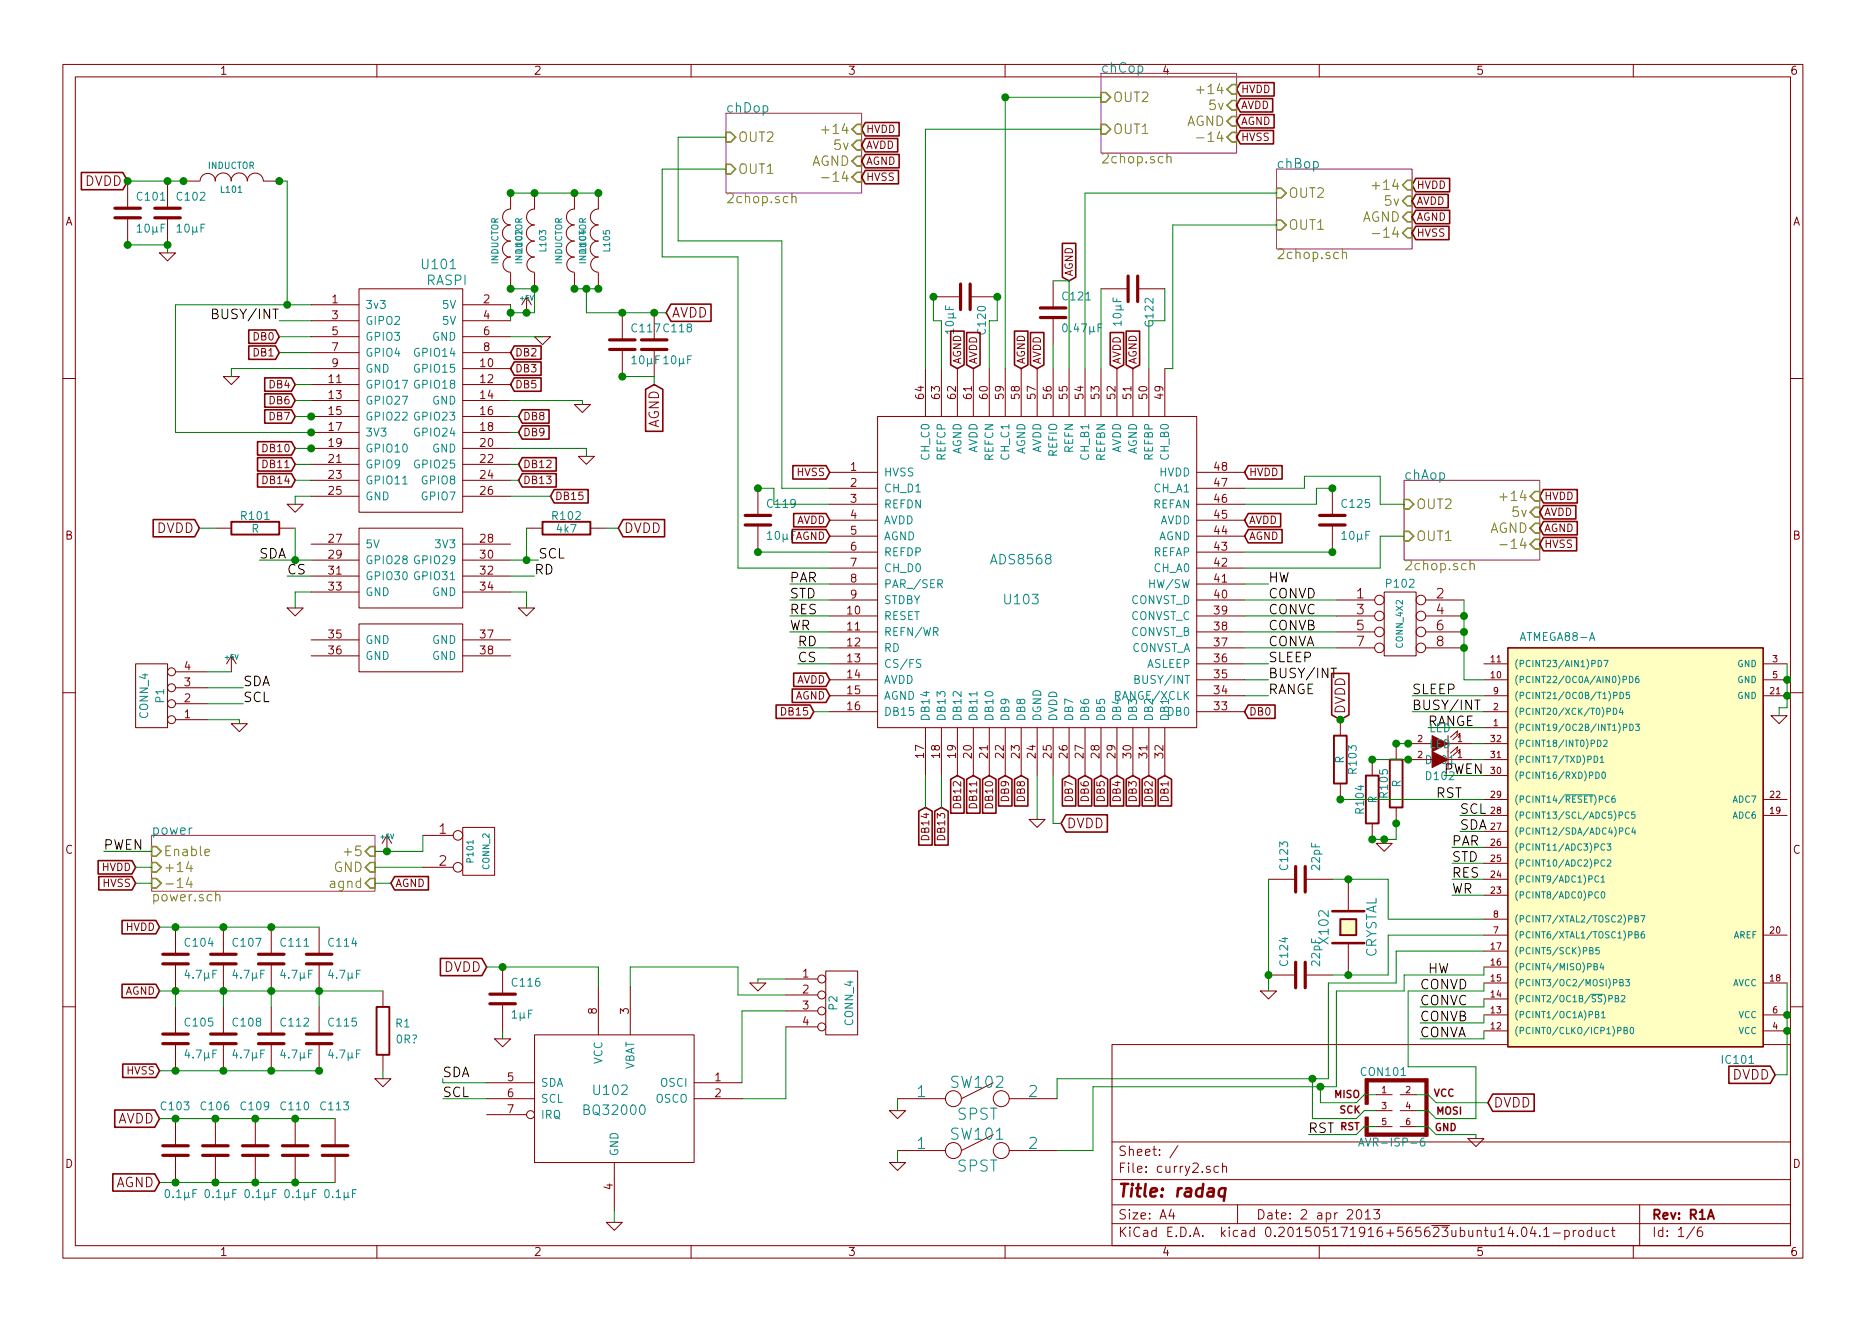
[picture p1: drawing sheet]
EESchema Schematic File Version 2  date Tue 02 Apr 2013 04:35:39 PM CEST
LIBS:power
LIBS:device
LIBS:transistors
LIBS:conn
LIBS:linear
LIBS:regul
LIBS:74xx
LIBS:cmos4000
LIBS:adc-dac
LIBS:memory
LIBS:xilinx
LIBS:special
LIBS:microcontrollers
LIBS:dsp
LIBS:microchip
LIBS:analog_switches
LIBS:motorola
LIBS:texas
LIBS:intel
LIBS:audio
LIBS:interface
LIBS:digital-audio
LIBS:philips
LIBS:display
LIBS:cypress
LIBS:siliconi
LIBS:opto
LIBS:atmel
LIBS:contrib
LIBS:valves
LIBS:ti
LIBS:ia0515s_
LIBS:lt3032
LIBS:bq32000
LIBS:curry2-cache
EELAYER 27 0
EELAYER END
$Descr A4 11693 8268
encoding utf-8
Sheet 1 6
Title "radaq"
Date "2 apr 2013"
Rev "R1A"
Comp ""
Comment1 ""
Comment2 ""
Comment3 ""
Comment4 ""
$EndDescr
$Comp
L ADS8568 U103
U 1 1
P 6450 3650
F 0 "U103" H 6400 3550 60  0000 C CNN
F 1 "ADS8568" H 6400 3800 60  0000 C CNN
F 2 "" H 6450 3650 60  0001 C CNN
F 3 "" H 6450 3650 60  0001 C CNN
	1    6450 3650
	1    0    0    -1  
$EndComp
$Comp
L C C125
U 1 1
P 8350 3250
F 0 "C125" H 8400 3350 50  0000 L CNN
F 1 "10µF" H 8400 3150 50  0000 L CNN
F 2 "" H 8350 3250 60  0001 C CNN
F 3 "" H 8350 3250 60  0001 C CNN
	1    8350 3250
	1    0    0    -1  
$EndComp
$Comp
L C C122
U 1 1
P 7100 1800
F 0 "C122" H 7150 1900 50  0000 L CNN
F 1 "10µF" H 7150 1700 50  0000 L CNN
F 2 "" H 7100 1800 60  0001 C CNN
F 3 "" H 7100 1800 60  0001 C CNN
	1    7100 1800
	0    1    1    0   
$EndComp
$Comp
L C C120
U 1 1
P 6050 1850
F 0 "C120" H 6100 1950 50  0000 L CNN
F 1 "10µF" H 6100 1750 50  0000 L CNN
F 2 "" H 6050 1850 60  0001 C CNN
F 3 "" H 6050 1850 60  0001 C CNN
	1    6050 1850
	0    1    1    0   
$EndComp
$Comp
L C C119
U 1 1
P 4750 3250
F 0 "C119" H 4800 3350 50  0000 L CNN
F 1 "10µF" H 4800 3150 50  0000 L CNN
F 2 "" H 4750 3250 60  0001 C CNN
F 3 "" H 4750 3250 60  0001 C CNN
	1    4750 3250
	1    0    0    -1  
$EndComp
$Sheet
S 950  5225 1400 350 
U 5151B8A3
F0 "power" 60
F1 "power.sch" 60
F2 "Enable" I L 950 5325 60 
F3 "+14" I L 950 5425 60 
F4 "-14" I L 950 5525 60 
F5 "+5" I R 2350 5325 60 
F6 "GND" I R 2350 5425 60 
F7 "agnd" I R 2350 5525 60 
$EndSheet
$Comp
L INDUCTOR L103
U 1 1
P 3350 1500
F 0 "L103" V 3300 1500 40  0000 C CNN
F 1 "INDUCTOR" V 3450 1500 40  0000 C CNN
F 2 "" H 3350 1500 60  0001 C CNN
F 3 "" H 3350 1500 60  0001 C CNN
	1    3350 1500
	-1   0    0    1   
$EndComp
$Comp
L INDUCTOR L101
U 1 1
P 1450 1125
F 0 "L101" V 1400 1125 40  0000 C CNN
F 1 "INDUCTOR" V 1550 1125 40  0000 C CNN
F 2 "" H 1450 1125 60  0001 C CNN
F 3 "" H 1450 1125 60  0001 C CNN
	1    1450 1125
	0    -1   -1   0   
$EndComp
$Comp
L C C118
U 1 1
P 4100 2150
F 0 "C118" H 4150 2250 50  0000 L CNN
F 1 "10µF" H 4150 2050 50  0000 L CNN
F 2 "" H 4100 2150 60  0001 C CNN
F 3 "" H 4100 2150 60  0001 C CNN
	1    4100 2150
	1    0    0    -1  
$EndComp
$Comp
L C C102
U 1 1
P 1050 1325
F 0 "C102" H 1100 1425 50  0000 L CNN
F 1 "10µF" H 1100 1225 50  0000 L CNN
F 2 "" H 1050 1325 60  0001 C CNN
F 3 "" H 1050 1325 60  0001 C CNN
	1    1050 1325
	1    0    0    -1  
$EndComp
$Comp
L GND #PWR1
U 1 1
P 1050 1575
F 0 "#PWR1" H 1050 1575 30  0001 C CNN
F 1 "GND" H 1050 1505 30  0001 C CNN
F 2 "" H 1050 1575 60  0001 C CNN
F 3 "" H 1050 1575 60  0001 C CNN
	1    1050 1575
	1    0    0    -1  
$EndComp
Text GLabel 4175 1950 2    60   Input ~ 0
AVDD
Text GLabel 800  1125 0    60   Input ~ 0
DVDD
$Comp
L GND #PWR12
U 1 1
P 3400 2100
F 0 "#PWR12" H 3400 2100 30  0001 C CNN
F 1 "GND" H 3400 2030 30  0001 C CNN
F 2 "" H 3400 2100 60  0001 C CNN
F 3 "" H 3400 2100 60  0001 C CNN
	1    3400 2100
	1    0    0    -1  
$EndComp
$Comp
L C C117
U 1 1
P 3900 2150
F 0 "C117" H 3950 2250 50  0000 L CNN
F 1 "10µF" H 3950 2050 50  0000 L CNN
F 2 "" H 3900 2150 60  0001 C CNN
F 3 "" H 3900 2150 60  0001 C CNN
	1    3900 2150
	1    0    0    -1  
$EndComp
$Comp
L C C101
U 1 1
P 800 1325
F 0 "C101" H 850 1425 50  0000 L CNN
F 1 "10µF" H 850 1225 50  0000 L CNN
F 2 "" H 800 1325 60  0001 C CNN
F 3 "" H 800 1325 60  0001 C CNN
	1    800  1325
	1    0    0    -1  
$EndComp
Text GLabel 1000 7000 0    60   Input ~ 0
AVDD
$Comp
L C C103
U 1 1
P 1100 7200
F 0 "C103" H 1000 7475 50  0000 L CNN
F 1 "0.1µF" H 1025 6925 50  0000 L CNN
F 2 "" H 1100 7200 60  0001 C CNN
F 3 "" H 1100 7200 60  0001 C CNN
	1    1100 7200
	1    0    0    -1  
$EndComp
$Comp
L C C106
U 1 1
P 1350 7200
F 0 "C106" H 1250 7475 50  0000 L CNN
F 1 "0.1µF" H 1275 6925 50  0000 L CNN
F 2 "" H 1350 7200 60  0001 C CNN
F 3 "" H 1350 7200 60  0001 C CNN
	1    1350 7200
	1    0    0    -1  
$EndComp
$Comp
L C C109
U 1 1
P 1600 7200
F 0 "C109" H 1500 7475 50  0000 L CNN
F 1 "0.1µF" H 1525 6925 50  0000 L CNN
F 2 "" H 1600 7200 60  0001 C CNN
F 3 "" H 1600 7200 60  0001 C CNN
	1    1600 7200
	1    0    0    -1  
$EndComp
$Comp
L C C110
U 1 1
P 1850 7200
F 0 "C110" H 1750 7475 50  0000 L CNN
F 1 "0.1µF" H 1775 6925 50  0000 L CNN
F 2 "" H 1850 7200 60  0001 C CNN
F 3 "" H 1850 7200 60  0001 C CNN
	1    1850 7200
	1    0    0    -1  
$EndComp
$Comp
L C C113
U 1 1
P 2100 7200
F 0 "C113" H 2000 7475 50  0000 L CNN
F 1 "0.1µF" H 2025 6925 50  0000 L CNN
F 2 "" H 2100 7200 60  0001 C CNN
F 3 "" H 2100 7200 60  0001 C CNN
	1    2100 7200
	1    0    0    -1  
$EndComp
Text GLabel 6100 2300 1    47   Input ~ 0
AVDD
Text GLabel 6000 2300 1    47   Input ~ 0
AGND
Text GLabel 6500 2300 1    47   Input ~ 0
AVDD
Text GLabel 7000 2300 1    47   Input ~ 0
AVDD
Text GLabel 6400 2300 1    47   Input ~ 0
AGND
Text GLabel 7100 2300 1    47   Input ~ 0
AGND
Text GLabel 7800 3350 2    47   Input ~ 0
AGND
Text GLabel 5200 3350 0    47   Input ~ 0
AGND
Text GLabel 5200 4350 0    47   Input ~ 0
AGND
Text GLabel 5200 3250 0    47   Input ~ 0
AVDD
Text GLabel 5200 4250 0    47   Input ~ 0
AVDD
Text GLabel 7800 3250 2    47   Input ~ 0
AVDD
Text GLabel 850  5425 0    47   Input ~ 0
HVDD
Text GLabel 850  5525 0    47   Input ~ 0
HVSS
Text GLabel 7800 2950 2    47   Input ~ 0
HVDD
Text GLabel 5200 2950 0    47   Input ~ 0
HVSS
Text GLabel 1000 5800 0    47   Input ~ 0
HVDD
Text GLabel 1000 6700 0    47   Input ~ 0
HVSS
Text GLabel 1000 6200 0    47   Input ~ 0
AGND
$Comp
L C C104
U 1 1
P 1100 6000
F 0 "C104" H 1150 6100 50  0000 L CNN
F 1 "4.7µF" H 1150 5900 50  0000 L CNN
F 2 "" H 1100 6000 60  0001 C CNN
F 3 "" H 1100 6000 60  0001 C CNN
	1    1100 6000
	1    0    0    -1  
$EndComp
$Comp
L C C105
U 1 1
P 1100 6500
F 0 "C105" H 1150 6600 50  0000 L CNN
F 1 "4.7µF" H 1150 6400 50  0000 L CNN
F 2 "" H 1100 6500 60  0001 C CNN
F 3 "" H 1100 6500 60  0001 C CNN
	1    1100 6500
	1    0    0    -1  
$EndComp
$Comp
L C C107
U 1 1
P 1400 6000
F 0 "C107" H 1450 6100 50  0000 L CNN
F 1 "4.7µF" H 1450 5900 50  0000 L CNN
F 2 "" H 1400 6000 60  0001 C CNN
F 3 "" H 1400 6000 60  0001 C CNN
	1    1400 6000
	1    0    0    -1  
$EndComp
$Comp
L C C108
U 1 1
P 1400 6500
F 0 "C108" H 1450 6600 50  0000 L CNN
F 1 "4.7µF" H 1450 6400 50  0000 L CNN
F 2 "" H 1400 6500 60  0001 C CNN
F 3 "" H 1400 6500 60  0001 C CNN
	1    1400 6500
	1    0    0    -1  
$EndComp
$Comp
L C C111
U 1 1
P 1700 6000
F 0 "C111" H 1750 6100 50  0000 L CNN
F 1 "4.7µF" H 1750 5900 50  0000 L CNN
F 2 "" H 1700 6000 60  0001 C CNN
F 3 "" H 1700 6000 60  0001 C CNN
	1    1700 6000
	1    0    0    -1  
$EndComp
$Comp
L C C112
U 1 1
P 1700 6500
F 0 "C112" H 1750 6600 50  0000 L CNN
F 1 "4.7µF" H 1750 6400 50  0000 L CNN
F 2 "" H 1700 6500 60  0001 C CNN
F 3 "" H 1700 6500 60  0001 C CNN
	1    1700 6500
	1    0    0    -1  
$EndComp
$Comp
L C C114
U 1 1
P 2000 6000
F 0 "C114" H 2050 6100 50  0000 L CNN
F 1 "4.7µF" H 2050 5900 50  0000 L CNN
F 2 "" H 2000 6000 60  0001 C CNN
F 3 "" H 2000 6000 60  0001 C CNN
	1    2000 6000
	1    0    0    -1  
$EndComp
$Comp
L C C115
U 1 1
P 2000 6500
F 0 "C115" H 2050 6600 50  0000 L CNN
F 1 "4.7µF" H 2050 6400 50  0000 L CNN
F 2 "" H 2000 6500 60  0001 C CNN
F 3 "" H 2000 6500 60  0001 C CNN
	1    2000 6500
	1    0    0    -1  
$EndComp
Text GLabel 9650 3100 2    47   Input ~ 0
HVDD
$Sheet
S 8800 3000 850  500 
U 5151799D
F0 "chAop" 60
F1 "2chop.sch" 60
F2 "OUT2" I L 8800 3150 60 
F3 "+14" I R 9650 3100 60 
F4 "-14" I R 9650 3400 60 
F5 "OUT1" I L 8800 3350 60 
F6 "AGND" I R 9650 3300 60 
F7 "5v" I R 9650 3200 60 
$EndSheet
Text GLabel 9650 3300 2    47   Input ~ 0
AGND
Text GLabel 9650 3400 2    47   Input ~ 0
HVSS
Text GLabel 9650 3200 2    47   Input ~ 0
AVDD
Text GLabel 8850 1150 2    47   Input ~ 0
HVDD
$Sheet
S 8000 1050 850  500 
U 5152710B
F0 "chBop" 60
F1 "2chop.sch" 60
F2 "OUT2" I L 8000 1200 60 
F3 "+14" I R 8850 1150 60 
F4 "-14" I R 8850 1450 60 
F5 "OUT1" I L 8000 1400 60 
F6 "AGND" I R 8850 1350 60 
F7 "5v" I R 8850 1250 60 
$EndSheet
Text GLabel 8850 1350 2    47   Input ~ 0
AGND
Text GLabel 8850 1450 2    47   Input ~ 0
HVSS
Text GLabel 8850 1250 2    47   Input ~ 0
AVDD
Text GLabel 7750 550  2    47   Input ~ 0
HVDD
$Sheet
S 6900 450  850  500 
U 5152811C
F0 "chCop" 60
F1 "2chop.sch" 60
F2 "OUT2" I L 6900 600 60 
F3 "+14" I R 7750 550 60 
F4 "-14" I R 7750 850 60 
F5 "OUT1" I L 6900 800 60 
F6 "AGND" I R 7750 750 60 
F7 "5v" I R 7750 650 60 
$EndSheet
Text GLabel 7750 750  2    47   Input ~ 0
AGND
Text GLabel 7750 850  2    47   Input ~ 0
HVSS
Text GLabel 7750 650  2    47   Input ~ 0
AVDD
Text GLabel 5400 800  2    47   Input ~ 0
HVDD
$Sheet
S 4550 700  850  500 
U 51529554
F0 "chDop" 60
F1 "2chop.sch" 60
F2 "OUT2" I L 4550 850 60 
F3 "+14" I R 5400 800 60 
F4 "-14" I R 5400 1100 60 
F5 "OUT1" I L 4550 1050 60 
F6 "AGND" I R 5400 1000 60 
F7 "5v" I R 5400 900 60 
$EndSheet
Text GLabel 5400 1000 2    47   Input ~ 0
AGND
Text GLabel 5400 1100 2    47   Input ~ 0
HVSS
Text GLabel 5400 900  2    47   Input ~ 0
AVDD
$Comp
L C C121
U 1 1
P 6600 1950
F 0 "C121" H 6650 2050 50  0000 L CNN
F 1 "0.47µF" H 6650 1850 50  0000 L CNN
F 2 "" H 6600 1950 60  0001 C CNN
F 3 "" H 6600 1950 60  0001 C CNN
	1    6600 1950
	1    0    0    -1  
$EndComp
Text GLabel 6700 1750 1    47   Input ~ 0
AGND
Text Label 7950 4250 0    60   ~ 0
BUSY/INT
Text Label 1750 2000 2    60   ~ 0
BUSY/INT
Text Label 5000 4050 0    60   ~ 0
RD
Text Label 3350 3600 0    60   ~ 0
RD
$Comp
L ATMEGA88-A IC101
U 1 1
P 10300 5350
F 0 "IC101" H 9600 6600 50  0000 L BNN
F 1 "ATMEGA88-A" H 10600 3950 50  0000 L BNN
F 2 "TQFP32" H 9750 4000 50  0001 C CNN
F 3 "" H 10300 5350 60  0001 C CNN
	1    10300 5350
	-1   0    0    1   
$EndComp
$Comp
L CRYSTAL X102
U 1 1
P 8450 5800
F 0 "X102" H 8450 5950 60  0000 C CNN
F 1 "CRYSTAL" H 8450 5650 60  0000 C CNN
F 2 "" H 8450 5800 60  0001 C CNN
F 3 "" H 8450 5800 60  0001 C CNN
	1    8450 5800
	0    -1   -1   0   
$EndComp
$Comp
L C C123
U 1 1
P 8150 5500
F 0 "C123" H 8200 5600 50  0000 L CNN
F 1 "22pF" H 8200 5400 50  0000 L CNN
F 2 "" H 8150 5500 60  0001 C CNN
F 3 "" H 8150 5500 60  0001 C CNN
	1    8150 5500
	0    -1   -1   0   
$EndComp
$Comp
L C C124
U 1 1
P 8150 6100
F 0 "C124" H 8200 6200 50  0000 L CNN
F 1 "22pF" H 8200 6000 50  0000 L CNN
F 2 "" H 8150 6100 60  0001 C CNN
F 3 "" H 8150 6100 60  0001 C CNN
	1    8150 6100
	0    -1   -1   0   
$EndComp
Text Label 5000 4150 0    60   ~ 0
CS
Text Label 1800 3600 0    60   ~ 0
CS
Text Label 9150 5100 0    60   ~ 0
SCL
Text Label 9150 5200 0    60   ~ 0
SDA
Text Label 3375 3500 0    60   ~ 0
SCL
Text Label 1625 3500 0    60   ~ 0
SDA
$Comp
L RASPI U101
U 1 1
P 2550 2300
F 0 "U101" H 2750 2950 60  0000 C CNN
F 1 "RASPI" H 2800 2850 60  0000 C CNN
F 2 "" H 2550 2300 60  0001 C CNN
F 3 "" H 2550 2300 60  0001 C CNN
	1    2550 2300
	1    0    0    -1  
$EndComp
Text Label 4950 3650 0    60   ~ 0
PAR
Text Label 4950 3750 0    60   ~ 0
STD
Text Label 4950 3850 0    60   ~ 0
RES
Text Label 4950 3950 0    60   ~ 0
WR
Text Label 7950 3650 0    60   ~ 0
HW
Text Label 7950 3750 0    60   ~ 0
CONVD
Text Label 7950 3850 0    60   ~ 0
CONVC
Text Label 7950 3950 0    60   ~ 0
CONVB
Text Label 7950 4050 0    60   ~ 0
CONVA
Text Label 7950 4150 0    60   ~ 0
SLEEP
Text Label 7950 4350 0    60   ~ 0
RANGE
Text Label 8950 4550 0    60   ~ 0
RANGE
Text Label 8850 4450 0    60   ~ 0
BUSY/INT
Text Label 8850 4350 0    60   ~ 0
SLEEP
Text Label 8900 6500 0    60   ~ 0
CONVA
Text Label 8900 6400 0    60   ~ 0
CONVB
Text Label 8900 6300 0    60   ~ 0
CONVC
Text Label 8900 6200 0    60   ~ 0
CONVD
Text Label 8950 6100 0    60   ~ 0
HW
Text Label 9100 5600 0    60   ~ 0
WR
Text Label 9100 5500 0    60   ~ 0
RES
Text Label 9100 5400 0    60   ~ 0
STD
Text Label 9100 5300 0    60   ~ 0
PAR
$Comp
L GND #PWR20
U 1 1
P 7950 6200
F 0 "#PWR20" H 7950 6200 30  0001 C CNN
F 1 "GND" H 7950 6130 30  0001 C CNN
F 2 "" H 7950 6200 60  0001 C CNN
F 3 "" H 7950 6200 60  0001 C CNN
	1    7950 6200
	1    0    0    -1  
$EndComp
Text GLabel 6650 5150 2    60   Input ~ 0
DVDD
$Comp
L GND #PWR19
U 1 1
P 6500 5125
F 0 "#PWR19" H 6500 5125 30  0001 C CNN
F 1 "GND" H 6500 5055 30  0001 C CNN
F 2 "" H 6500 5125 60  0001 C CNN
F 3 "" H 6500 5125 60  0001 C CNN
	1    6500 5125
	1    0    0    -1  
$EndComp
$Comp
L CONN_2 P101
U 1 1
P 3000 5325
F 0 "P101" V 2950 5325 40  0000 C CNN
F 1 "CONN_2" V 3050 5325 40  0000 C CNN
F 2 "" H 3000 5325 60  0001 C CNN
F 3 "" H 3000 5325 60  0001 C CNN
	1    3000 5325
	1    0    0    -1  
$EndComp
$Comp
L AVR-ISP-6 CON101
U 1 1
P 8750 6950
F 0 "CON101" H 8670 7190 50  0000 C CNN
F 1 "AVR-ISP-6" H 8510 6720 50  0000 L BNN
F 2 "AVR-ISP-6" V 8230 6990 50  0001 C CNN
F 3 "" H 8750 6950 60  0001 C CNN
	1    8750 6950
	1    0    0    -1  
$EndComp
Text Label 8200 7100 0    60   ~ 0
RST
Text Label 9000 5000 0    60   ~ 0
RST
$Comp
L R R103
U 1 1
P 8400 4750
F 0 "R103" V 8480 4750 50  0000 C CNN
F 1 "R" V 8400 4750 50  0000 C CNN
F 2 "" H 8400 4750 60  0001 C CNN
F 3 "" H 8400 4750 60  0001 C CNN
	1    8400 4750
	1    0    0    -1  
$EndComp
Text GLabel 8400 4500 1    60   Input ~ 0
DVDD
Text GLabel 11125 6725 0    60   Input ~ 0
DVDD
$Comp
L GND #PWR23
U 1 1
P 11150 4475
F 0 "#PWR23" H 11150 4475 30  0001 C CNN
F 1 "GND" H 11150 4405 30  0001 C CNN
F 2 "" H 11150 4475 60  0001 C CNN
F 3 "" H 11150 4475 60  0001 C CNN
	1    11150 4475
	1    0    0    -1  
$EndComp
$Comp
L CONN_4X2 P102
U 1 1
P 8775 3900
F 0 "P102" H 8775 4150 50  0000 C CNN
F 1 "CONN_4X2" V 8775 3900 40  0000 C CNN
F 2 "" H 8775 3900 60  0001 C CNN
F 3 "" H 8775 3900 60  0001 C CNN
	1    8775 3900
	1    0    0    -1  
$EndComp
$Comp
L GND #PWR6
U 1 1
P 1850 3800
F 0 "#PWR6" H 1850 3800 30  0001 C CNN
F 1 "GND" H 1850 3730 30  0001 C CNN
F 2 "" H 1850 3800 60  0001 C CNN
F 3 "" H 1850 3800 60  0001 C CNN
	1    1850 3800
	1    0    0    -1  
$EndComp
$Comp
L GND #PWR11
U 1 1
P 3300 3800
F 0 "#PWR11" H 3300 3800 30  0001 C CNN
F 1 "GND" H 3300 3730 30  0001 C CNN
F 2 "" H 3300 3800 60  0001 C CNN
F 3 "" H 3300 3800 60  0001 C CNN
	1    3300 3800
	1    0    0    -1  
$EndComp
$Comp
L GND #PWR13
U 1 1
P 3650 2525
F 0 "#PWR13" H 3650 2525 30  0001 C CNN
F 1 "GND" H 3650 2455 30  0001 C CNN
F 2 "" H 3650 2525 60  0001 C CNN
F 3 "" H 3650 2525 60  0001 C CNN
	1    3650 2525
	1    0    0    -1  
$EndComp
$Comp
L GND #PWR14
U 1 1
P 3675 2850
F 0 "#PWR14" H 3675 2850 30  0001 C CNN
F 1 "GND" H 3675 2780 30  0001 C CNN
F 2 "" H 3675 2850 60  0001 C CNN
F 3 "" H 3675 2850 60  0001 C CNN
	1    3675 2850
	1    0    0    -1  
$EndComp
$Comp
L GND #PWR5
U 1 1
P 1850 3150
F 0 "#PWR5" H 1850 3150 30  0001 C CNN
F 1 "GND" H 1850 3080 30  0001 C CNN
F 2 "" H 1850 3150 60  0001 C CNN
F 3 "" H 1850 3150 60  0001 C CNN
	1    1850 3150
	1    0    0    -1  
$EndComp
$Comp
L R R101
U 1 1
P 1600 3300
F 0 "R101" V 1680 3300 50  0000 C CNN
F 1 "R" V 1600 3300 50  0000 C CNN
F 2 "" H 1600 3300 60  0001 C CNN
F 3 "" H 1600 3300 60  0001 C CNN
	1    1600 3300
	0    -1   -1   0   
$EndComp
$Comp
L R R102
U 1 1
P 3550 3300
F 0 "R102" V 3630 3300 50  0000 C CNN
F 1 "4k7" V 3550 3300 50  0000 C CNN
F 2 "" H 3550 3300 60  0001 C CNN
F 3 "" H 3550 3300 60  0001 C CNN
	1    3550 3300
	0    -1   -1   0   
$EndComp
Text GLabel 1250 3300 0    60   Input ~ 0
DVDD
Text GLabel 3875 3300 2    60   Input ~ 0
DVDD
$Comp
L INDUCTOR L102
U 1 1
P 3200 1500
F 0 "L102" V 3150 1500 40  0000 C CNN
F 1 "INDUCTOR" V 3300 1500 40  0000 C CNN
F 2 "" H 3200 1500 60  0001 C CNN
F 3 "" H 3200 1500 60  0001 C CNN
	1    3200 1500
	-1   0    0    1   
$EndComp
$Comp
L INDUCTOR L105
U 1 1
P 3750 1500
F 0 "L105" V 3700 1500 40  0000 C CNN
F 1 "INDUCTOR" V 3850 1500 40  0000 C CNN
F 2 "" H 3750 1500 60  0001 C CNN
F 3 "" H 3750 1500 60  0001 C CNN
	1    3750 1500
	-1   0    0    1   
$EndComp
$Comp
L INDUCTOR L104
U 1 1
P 3600 1500
F 0 "L104" V 3550 1500 40  0000 C CNN
F 1 "INDUCTOR" V 3700 1500 40  0000 C CNN
F 2 "" H 3600 1500 60  0001 C CNN
F 3 "" H 3600 1500 60  0001 C CNN
	1    3600 1500
	-1   0    0    1   
$EndComp
$Comp
L BQ32000 U102
U 1 1
P 3850 6875
F 0 "U102" H 3825 6925 60  0000 C CNN
F 1 "BQ32000" H 3850 6800 60  0000 C CNN
F 2 "" H 3850 6875 60  0001 C CNN
F 3 "" H 3850 6875 60  0001 C CNN
	1    3850 6875
	1    0    0    -1  
$EndComp
$Comp
L C C116
U 1 1
P 3150 6250
F 0 "C116" H 3200 6350 50  0000 L CNN
F 1 "1µF" H 3200 6150 50  0000 L CNN
F 2 "" H 3150 6250 60  0001 C CNN
F 3 "" H 3150 6250 60  0001 C CNN
	1    3150 6250
	1    0    0    -1  
$EndComp
Text GLabel 3050 6050 0    60   Input ~ 0
DVDD
$Comp
L GND #PWR9
U 1 1
P 3150 6500
F 0 "#PWR9" H 3150 6500 30  0001 C CNN
F 1 "GND" H 3150 6430 30  0001 C CNN
F 2 "" H 3150 6500 60  0001 C CNN
F 3 "" H 3150 6500 60  0001 C CNN
	1    3150 6500
	1    0    0    -1  
$EndComp
Text Label 2775 6750 0    60   ~ 0
SDA
Text Label 2775 6875 0    60   ~ 0
SCL
$Comp
L GND #PWR15
U 1 1
P 3850 7650
F 0 "#PWR15" H 3850 7650 30  0001 C CNN
F 1 "GND" H 3850 7580 30  0001 C CNN
F 2 "" H 3850 7650 60  0001 C CNN
F 3 "" H 3850 7650 60  0001 C CNN
	1    3850 7650
	1    0    0    -1  
$EndComp
$Comp
L LED D101
U 1 1
P 9025 4650
F 0 "D101" H 9025 4750 50  0000 C CNN
F 1 "LED" H 9025 4550 50  0000 C CNN
F 2 "" H 9025 4650 60  0001 C CNN
F 3 "" H 9025 4650 60  0001 C CNN
	1    9025 4650
	-1   0    0    1   
$EndComp
$Comp
L LED D102
U 1 1
P 9025 4750
F 0 "D102" H 9025 4850 50  0000 C CNN
F 1 "LED" H 9025 4650 50  0000 C CNN
F 2 "" H 9025 4750 60  0001 C CNN
F 3 "" H 9025 4750 60  0001 C CNN
	1    9025 4750
	-1   0    0    1   
$EndComp
$Comp
L R R105
U 1 1
P 8750 4900
F 0 "R105" V 8830 4900 50  0000 C CNN
F 1 "R" V 8750 4900 50  0000 C CNN
F 2 "" H 8750 4900 60  0001 C CNN
F 3 "" H 8750 4900 60  0001 C CNN
	1    8750 4900
	-1   0    0    1   
$EndComp
$Comp
L R R104
U 1 1
P 8600 5000
F 0 "R104" V 8680 5000 50  0000 C CNN
F 1 "R" V 8600 5000 50  0000 C CNN
F 2 "" H 8600 5000 60  0001 C CNN
F 3 "" H 8600 5000 60  0001 C CNN
	1    8600 5000
	-1   0    0    1   
$EndComp
$Comp
L GND #PWR21
U 1 1
P 8675 5275
F 0 "#PWR21" H 8675 5275 30  0001 C CNN
F 1 "GND" H 8675 5205 30  0001 C CNN
F 2 "" H 8675 5275 60  0001 C CNN
F 3 "" H 8675 5275 60  0001 C CNN
	1    8675 5275
	1    0    0    -1  
$EndComp
$Comp
L GND #PWR22
U 1 1
P 9250 7125
F 0 "#PWR22" H 9250 7125 30  0001 C CNN
F 1 "GND" H 9250 7055 30  0001 C CNN
F 2 "" H 9250 7125 60  0001 C CNN
F 3 "" H 9250 7125 60  0001 C CNN
	1    9250 7125
	1    0    0    -1  
$EndComp
$Comp
L GND #PWR18
U 1 1
P 5625 7275
F 0 "#PWR18" H 5625 7275 30  0001 C CNN
F 1 "GND" H 5625 7205 30  0001 C CNN
F 2 "" H 5625 7275 60  0001 C CNN
F 3 "" H 5625 7275 60  0001 C CNN
	1    5625 7275
	1    0    0    -1  
$EndComp
$Comp
L SPST SW102
U 1 1
P 6125 6875
F 0 "SW102" H 6125 6975 70  0000 C CNN
F 1 "SPST" H 6125 6775 70  0000 C CNN
F 2 "" H 6125 6875 60  0001 C CNN
F 3 "" H 6125 6875 60  0001 C CNN
	1    6125 6875
	1    0    0    -1  
$EndComp
$Comp
L SPST SW101
U 1 1
P 6125 7200
F 0 "SW101" H 6125 7300 70  0000 C CNN
F 1 "SPST" H 6125 7100 70  0000 C CNN
F 2 "" H 6125 7200 60  0001 C CNN
F 3 "" H 6125 7200 60  0001 C CNN
	1    6125 7200
	1    0    0    -1  
$EndComp
Text GLabel 7800 4450 2    47   Input ~ 0
DB0
Text GLabel 7300 4850 3    47   Input ~ 0
DB1
Text GLabel 7200 4850 3    47   Input ~ 0
DB2
Text GLabel 7100 4850 3    47   Input ~ 0
DB3
Text GLabel 7000 4850 3    47   Input ~ 0
DB4
Text GLabel 6900 4850 3    47   Input ~ 0
DB5
Text GLabel 6800 4850 3    47   Input ~ 0
DB6
Text GLabel 6700 4850 3    47   Input ~ 0
DB7
Text GLabel 6400 4850 3    47   Input ~ 0
DB8
Text GLabel 6300 4850 3    47   Input ~ 0
DB9
Text GLabel 6200 4850 3    47   Input ~ 0
DB10
Text GLabel 6100 4850 3    47   Input ~ 0
DB11
Text GLabel 6000 4850 3    47   Input ~ 0
DB12
Text GLabel 5900 5050 3    47   Input ~ 0
DB13
Text GLabel 5800 5050 3    47   Input ~ 0
DB14
Text GLabel 5100 4450 0    47   Input ~ 0
DB15
Text GLabel 1750 2100 0    47   Input ~ 0
DB0
Text GLabel 1750 2200 0    47   Input ~ 0
DB1
Text GLabel 3200 2200 2    47   Input ~ 0
DB2
Text GLabel 3200 2300 2    47   Input ~ 0
DB3
Text GLabel 1850 2400 0    47   Input ~ 0
DB4
Text GLabel 3200 2400 2    47   Input ~ 0
DB5
Text GLabel 1850 2500 0    47   Input ~ 0
DB6
Text GLabel 1850 2600 0    47   Input ~ 0
DB7
Text GLabel 3250 2600 2    47   Input ~ 0
DB8
Text GLabel 3250 2700 2    47   Input ~ 0
DB9
Text GLabel 1850 2800 0    47   Input ~ 0
DB10
Text GLabel 1850 2900 0    47   Input ~ 0
DB11
Text GLabel 3250 2900 2    47   Input ~ 0
DB12
Text GLabel 3250 3000 2    47   Input ~ 0
DB13
Text GLabel 1850 3000 0    47   Input ~ 0
DB14
Text GLabel 3450 3100 2    47   Input ~ 0
DB15
Text GLabel 2450 5525 2    47   Input ~ 0
AGND
$Comp
L R R1
U 1 1
P 2400 6450
F 0 "R1" H 2275 6400 50  0000 C CNN
F 1 "0R?" H 2250 6500 50  0000 C CNN
F 2 "" H 2400 6450 60  0001 C CNN
F 3 "" H 2400 6450 60  0001 C CNN
	1    2400 6450
	-1   0    0    1   
$EndComp
$Comp
L GND #PWR7
U 1 1
P 2400 6750
F 0 "#PWR7" H 2400 6750 30  0001 C CNN
F 1 "GND" H 2400 6680 30  0001 C CNN
F 2 "" H 2400 6750 60  0001 C CNN
F 3 "" H 2400 6750 60  0001 C CNN
	1    2400 6750
	1    0    0    -1  
$EndComp
$Comp
L +5V #PWR10
U 1 1
P 3300 1950
F 0 "#PWR10" H 3300 2040 20  0001 C CNN
F 1 "+5V" H 3300 2040 30  0000 C CNN
F 2 "" H 3300 1950 60  0000 C CNN
F 3 "" H 3300 1950 60  0000 C CNN
	1    3300 1950
	1    0    0    -1  
$EndComp
$Comp
L +5V #PWR8
U 1 1
P 2425 5325
F 0 "#PWR8" H 2425 5415 20  0001 C CNN
F 1 "+5V" H 2425 5415 30  0000 C CNN
F 2 "" H 2425 5325 60  0000 C CNN
F 3 "" H 2425 5325 60  0000 C CNN
	1    2425 5325
	1    0    0    -1  
$EndComp
Wire Wire Line
	7800 3450 8350 3450
Wire Wire Line
	7800 3150 8250 3150
Wire Wire Line
	8250 3150 8250 3050
Wire Wire Line
	8250 3050 8350 3050
Wire Wire Line
	5200 3150 4850 3150
Wire Wire Line
	4850 3150 4850 3050
Wire Wire Line
	4850 3050 4750 3050
Wire Wire Line
	5200 3450 4750 3450
Wire Wire Line
	5900 2000 5900 2300
Wire Wire Line
	5900 2000 5850 2000
Wire Wire Line
	5850 2000 5850 1850
Wire Wire Line
	6200 2300 6200 2000
Wire Wire Line
	6200 2000 6250 2000
Wire Wire Line
	6250 2000 6250 1850
Wire Wire Line
	6900 2300 6900 1800
Wire Wire Line
	7200 2300 7200 2000
Wire Wire Line
	7200 2000 7300 2000
Wire Wire Line
	7300 2000 7300 1800
Wire Wire Line
	3200 1950 3350 1950
Wire Wire Line
	3200 1900 3200 2000
Connection ~ 3200 1950
Wire Wire Line
	3675 1950 4175 1950
Wire Wire Line
	1100 1900 1950 1900
Wire Wire Line
	800  1125 1150 1125
Wire Wire Line
	3200 2100 3400 2100
Connection ~ 1050 1125
Wire Wire Line
	800  1525 1050 1525
Wire Wire Line
	3900 2350 4100 2350
Wire Wire Line
	1000 7000 2100 7000
Connection ~ 1850 7000
Connection ~ 1600 7000
Connection ~ 1350 7000
Wire Wire Line
	1000 7400 2100 7400
Connection ~ 1600 7400
Wire Wire Line
	7800 3050 8175 3050
Wire Wire Line
	8175 3050 8175 2975
Wire Wire Line
	8175 2975 8650 2975
Wire Wire Line
	7800 3550 8650 3550
Wire Wire Line
	1000 5800 2000 5800
Wire Wire Line
	1000 6200 2400 6200
Wire Wire Line
	1700 6200 1700 6300
Wire Wire Line
	1400 6200 1400 6300
Wire Wire Line
	1100 6300 1100 6200
Wire Wire Line
	1000 6700 2000 6700
Wire Wire Line
	8650 2975 8650 3150
Wire Wire Line
	8650 3150 8800 3150
Wire Wire Line
	8650 3550 8650 3350
Wire Wire Line
	8650 3350 8800 3350
Wire Wire Line
	6800 1200 8000 1200
Wire Wire Line
	7350 1400 8000 1400
Wire Wire Line
	7300 2300 7350 2300
Wire Wire Line
	7350 2300 7350 1400
Wire Wire Line
	6800 1200 6800 2300
Wire Wire Line
	5800 800  6900 800 
Wire Wire Line
	5800 800  5800 2300
Wire Wire Line
	6300 2300 6300 600 
Connection ~ 6300 600 
Wire Wire Line
	6300 600  6900 600 
Wire Wire Line
	5200 3550 4625 3550
Wire Wire Line
	4625 3550 4625 1600
Wire Wire Line
	4625 1600 4150 1600
Wire Wire Line
	4150 1600 4150 1050
Wire Wire Line
	4150 1050 4550 1050
Wire Wire Line
	4900 3050 5200 3050
Wire Wire Line
	4900 1500 4900 3050
Wire Wire Line
	4900 1500 4250 1500
Wire Wire Line
	4250 1500 4250 850 
Wire Wire Line
	4250 850  4550 850 
Wire Wire Line
	6600 2300 6600 2150
Wire Wire Line
	6700 2300 6700 1750
Wire Wire Line
	6700 1750 6600 1750
Wire Wire Line
	1750 2000 1950 2000
Wire Wire Line
	1100 2700 1950 2700
Wire Wire Line
	1950 3100 1850 3100
Wire Wire Line
	3200 3100 3450 3100
Wire Wire Line
	7800 4250 7950 4250
Wire Wire Line
	5200 4050 5000 4050
Wire Wire Line
	9300 5750 8700 5750
Wire Wire Line
	8700 5750 8700 5500
Wire Wire Line
	8700 5500 8350 5500
Wire Wire Line
	9300 5850 8700 5850
Wire Wire Line
	8700 5850 8700 6100
Wire Wire Line
	8700 6100 8350 6100
Connection ~ 8450 6100
Connection ~ 8450 5500
Wire Wire Line
	7950 5500 7950 6200
Wire Wire Line
	5200 4150 5000 4150
Wire Wire Line
	1950 3600 1800 3600
Wire Wire Line
	9300 5100 9150 5100
Wire Wire Line
	9300 5200 9150 5200
Wire Wire Line
	3200 3500 3375 3500
Wire Wire Line
	1625 3500 1950 3500
Wire Wire Line
	5200 3650 4950 3650
Wire Wire Line
	5200 3750 4950 3750
Wire Wire Line
	5200 3850 4950 3850
Wire Wire Line
	5200 3950 4950 3950
Wire Wire Line
	7800 3650 7950 3650
Wire Wire Line
	7800 3750 8375 3750
Wire Wire Line
	7800 3850 8375 3850
Wire Wire Line
	7800 3950 8375 3950
Wire Wire Line
	7800 4050 8375 4050
Wire Wire Line
	7800 4150 7950 4150
Wire Wire Line
	7800 4350 7950 4350
Wire Wire Line
	8825 6200 9300 6200
Wire Wire Line
	9300 6200 9300 6150
Wire Wire Line
	8900 6300 9300 6300
Wire Wire Line
	9300 6300 9300 6250
Wire Wire Line
	8900 6400 9300 6400
Wire Wire Line
	9300 6400 9300 6350
Wire Wire Line
	8900 6500 9300 6500
Wire Wire Line
	9300 6500 9300 6450
Wire Wire Line
	8800 6100 9300 6100
Wire Wire Line
	9300 6100 9300 6050
Wire Wire Line
	9100 5300 9300 5300
Wire Wire Line
	9100 5400 9300 5400
Wire Wire Line
	9100 5500 9300 5500
Wire Wire Line
	9100 5600 9300 5600
Connection ~ 7950 6100
Wire Wire Line
	6600 4850 6600 5150
Wire Wire Line
	6600 5150 6650 5150
Wire Wire Line
	9300 4350 8850 4350
Wire Wire Line
	9300 4450 8850 4450
Wire Wire Line
	9300 4550 8950 4550
Wire Wire Line
	2650 5325 2650 5225
Wire Wire Line
	2350 5325 2650 5325
Wire Wire Line
	2350 5425 2650 5425
Connection ~ 11200 6450
Wire Wire Line
	8325 6150 8750 6150
Wire Wire Line
	8750 6150 8750 5950
Wire Wire Line
	8750 5950 9300 5950
Wire Wire Line
	8800 6100 8800 6200
Wire Wire Line
	8800 6200 8375 6200
Wire Wire Line
	8375 6200 8375 6800
Wire Wire Line
	9250 7000 9250 6675
Wire Wire Line
	9250 6675 8825 6675
Wire Wire Line
	8825 6675 8825 6200
Wire Wire Line
	8400 5000 9300 5000
Wire Wire Line
	11200 4425 11150 4425
Wire Wire Line
	11150 4425 11150 4475
Wire Wire Line
	1100 2700 1100 1900
Wire Wire Line
	1800 1900 1800 1125
Wire Wire Line
	1800 1125 1750 1125
Connection ~ 1800 1900
Wire Wire Line
	3200 2500 3650 2500
Wire Wire Line
	3650 2500 3650 2525
Wire Wire Line
	3200 2800 3675 2800
Wire Wire Line
	3675 2800 3675 2850
Wire Wire Line
	1850 3100 1850 3150
Wire Wire Line
	3350 1950 3350 1800
Wire Wire Line
	3350 1800 3200 1800
Wire Wire Line
	3200 1200 3750 1200
Wire Wire Line
	3600 1800 3750 1800
Wire Wire Line
	3675 1800 3675 1950
Connection ~ 3900 1950
Connection ~ 3675 1800
Wire Wire Line
	3050 6050 3750 6050
Wire Wire Line
	3750 6050 3750 6175
Wire Wire Line
	3150 6450 3150 6500
Wire Wire Line
	3050 6775 2775 6775
Wire Wire Line
	2775 6775 2775 6750
Wire Wire Line
	3050 6875 2775 6875
Wire Wire Line
	3850 7575 3850 7650
Wire Wire Line
	3950 6175 3950 6050
Wire Wire Line
	8825 4650 8750 4650
Wire Wire Line
	8825 4750 8600 4750
Wire Wire Line
	8600 5250 8750 5250
Wire Wire Line
	8750 5250 8750 5150
Wire Wire Line
	8675 5250 8675 5275
Connection ~ 8675 5250
Wire Wire Line
	9300 4650 9225 4650
Wire Wire Line
	9300 4750 9225 4750
Wire Wire Line
	6625 6750 8325 6750
Wire Wire Line
	6625 6750 6625 6875
Wire Wire Line
	8375 6800 6850 6800
Wire Wire Line
	6850 6800 6850 7200
Wire Wire Line
	6850 7200 6625 7200
Connection ~ 8275 6800
Connection ~ 11200 6350
Wire Wire Line
	1950 2100 1750 2100
Wire Wire Line
	1950 2200 1750 2200
Wire Wire Line
	5200 4450 5100 4450
Wire Wire Line
	5800 4850 5800 5050
Wire Wire Line
	5900 4850 5900 5050
Wire Wire Line
	1950 3000 1850 3000
Wire Wire Line
	1950 2900 1850 2900
Wire Wire Line
	3250 3000 3200 3000
Wire Wire Line
	3250 2900 3200 2900
Wire Wire Line
	2400 6700 2400 6750
Connection ~ 3300 1950
Connection ~ 2425 5325
Connection ~ 3200 1800
Connection ~ 3350 1800
Connection ~ 3600 1800
Connection ~ 3750 1800
Connection ~ 3750 1200
Connection ~ 3600 1200
Connection ~ 3350 1200
Connection ~ 3200 1200
Connection ~ 1150 1125
Connection ~ 1750 1125
Connection ~ 800  1125
Connection ~ 800  1525
Connection ~ 1050 1525
Wire Wire Line
	1050 1525 1050 1575
Wire Wire Line
	4100 2350 4100 2400
Connection ~ 4100 1950
Connection ~ 3900 2350
Connection ~ 2000 6700
Connection ~ 1700 6700
Connection ~ 1400 6700
Connection ~ 1100 6700
Connection ~ 1100 6200
Connection ~ 1400 6200
Connection ~ 1700 6200
Connection ~ 2000 6200
Connection ~ 1400 5800
Connection ~ 1700 5800
Connection ~ 1100 5800
Connection ~ 1100 7400
Connection ~ 1350 7400
Connection ~ 1850 7400
Connection ~ 1950 2800
Connection ~ 1950 2700
Connection ~ 1950 2600
Connection ~ 8350 3050
Connection ~ 8350 3450
Connection ~ 5850 1850
Connection ~ 6250 1850
Connection ~ 4750 3050
Connection ~ 4750 3450
Connection ~ 8400 5000
Connection ~ 8600 4750
Connection ~ 8750 5150
Connection ~ 8600 5250
Connection ~ 8750 4650
Connection ~ 8825 4650
Connection ~ 8825 4750
Connection ~ 8400 4500
Text GLabel 1000 7400 0    60   Input ~ 0
AGND
Text GLabel 4100 2400 3    60   Input ~ 0
AGND
Wire Wire Line
	9250 7000 9000 7000
Wire Wire Line
	9000 7000 8950 6950
Wire Wire Line
	8950 6950 8875 6950
Wire Wire Line
	8875 7050 8950 7050
Wire Wire Line
	8950 7050 9000 7100
Wire Wire Line
	9000 7100 9250 7100
Wire Wire Line
	9250 7100 9250 7125
Wire Wire Line
	8625 7050 8550 7050
Wire Wire Line
	8550 7050 8500 7100
Wire Wire Line
	8500 7100 8200 7100
Wire Wire Line
	11200 6725 11125 6725
Wire Wire Line
	11200 6150 11200 6725
Text GLabel 9325 6900 2    60   Input ~ 0
DVDD
Wire Wire Line
	9325 6900 9000 6900
Wire Wire Line
	9000 6900 8950 6850
Wire Wire Line
	8950 6850 8875 6850
Wire Wire Line
	8625 6950 8550 6950
Wire Wire Line
	8550 6950 8500 7000
Wire Wire Line
	8500 7000 8225 7000
Wire Wire Line
	8275 6800 8275 6900
Wire Wire Line
	8275 6900 8500 6900
Wire Wire Line
	8500 6900 8550 6850
Wire Wire Line
	8550 6850 8625 6850
$Comp
L GND #PWR17
U 1 1
P 5625 6950
F 0 "#PWR17" H 5625 6950 30  0001 C CNN
F 1 "GND" H 5625 6880 30  0001 C CNN
F 2 "" H 5625 6950 60  0001 C CNN
F 3 "" H 5625 6950 60  0001 C CNN
	1    5625 6950
	1    0    0    -1  
$EndComp
Wire Wire Line
	8325 6750 8325 6150
Wire Wire Line
	8225 7000 8225 6750
Connection ~ 8225 6750
Wire Wire Line
	5625 6950 5625 6875
Wire Wire Line
	5625 7200 5625 7275
Connection ~ 1100 7000
Connection ~ 3150 6050
Wire Wire Line
	2000 6300 2000 6200
Wire Wire Line
	6500 4850 6500 5125
Text Label 9050 4850 0    60   ~ 0
PWEN
Wire Wire Line
	9050 4850 9300 4850
Text Label 650  5325 0    60   ~ 0
PWEN
Wire Wire Line
	650  5325 950  5325
Wire Wire Line
	11200 4150 11200 4425
Connection ~ 11200 4350
Connection ~ 11200 4250
Wire Wire Line
	9175 3750 9175 4250
Connection ~ 9175 4050
Connection ~ 9175 3950
Connection ~ 9175 3850
Wire Wire Line
	2350 5525 2450 5525
Wire Wire Line
	850  5425 950  5425
Wire Wire Line
	850  5525 950  5525
Wire Wire Line
	3875 3300 3800 3300
Wire Wire Line
	3300 3300 3300 3500
Connection ~ 3300 3500
Wire Wire Line
	3300 3800 3300 3700
Wire Wire Line
	3300 3700 3200 3700
Wire Wire Line
	1950 3700 1850 3700
Wire Wire Line
	1850 3700 1850 3800
Wire Wire Line
	1850 3300 1850 3500
Connection ~ 1850 3500
Wire Wire Line
	1250 3300 1350 3300
Wire Wire Line
	3200 3600 3350 3600
$Comp
L GND #PWR2
U 1 1
P 1450 2350
F 0 "#PWR2" H 1450 2350 30  0001 C CNN
F 1 "GND" H 1450 2280 30  0001 C CNN
F 2 "" H 1450 2350 60  0001 C CNN
F 3 "" H 1450 2350 60  0001 C CNN
	1    1450 2350
	1    0    0    -1  
$EndComp
Wire Wire Line
	1950 2300 1450 2300
Wire Wire Line
	1450 2300 1450 2350
Wire Wire Line
	1950 2400 1850 2400
Wire Wire Line
	1950 2500 1850 2500
Wire Wire Line
	1950 2600 1850 2600
Wire Wire Line
	1950 2800 1850 2800
Wire Wire Line
	3250 2600 3200 2600
Wire Wire Line
	3250 2700 3200 2700
Wire Wire Line
	9175 4250 9300 4250
$Comp
L CONN_4 P1
U 1 1
P 950 4350
F 0 "P1" V 900 4350 50  0000 C CNN
F 1 "CONN_4" V 1000 4350 50  0000 C CNN
F 2 "" H 950 4350 60  0000 C CNN
F 3 "" H 950 4350 60  0000 C CNN
	1    950  4350
	-1   0    0    1   
$EndComp
Text Label 1525 4300 0    60   ~ 0
SDA
Text Label 1525 4400 0    60   ~ 0
SCL
$Comp
L GND #PWR4
U 1 1
P 1500 4525
F 0 "#PWR4" H 1500 4525 30  0001 C CNN
F 1 "GND" H 1500 4455 30  0001 C CNN
F 2 "" H 1500 4525 60  0001 C CNN
F 3 "" H 1500 4525 60  0001 C CNN
	1    1500 4525
	1    0    0    -1  
$EndComp
$Comp
L +5V #PWR3
U 1 1
P 1450 4200
F 0 "#PWR3" H 1450 4290 20  0001 C CNN
F 1 "+5V" H 1450 4290 30  0000 C CNN
F 2 "" H 1450 4200 60  0000 C CNN
F 3 "" H 1450 4200 60  0000 C CNN
	1    1450 4200
	1    0    0    -1  
$EndComp
Wire Wire Line
	1450 4200 1300 4200
Wire Wire Line
	1300 4300 1525 4300
Wire Wire Line
	1525 4400 1300 4400
Wire Wire Line
	1500 4525 1500 4500
Wire Wire Line
	1500 4500 1300 4500
$Comp
L CONN_4 P2
U 1 1
P 5275 6275
F 0 "P2" V 5225 6275 50  0000 C CNN
F 1 "CONN_4" V 5325 6275 50  0000 C CNN
F 2 "" H 5275 6275 60  0000 C CNN
F 3 "" H 5275 6275 60  0000 C CNN
	1    5275 6275
	1    0    0    -1  
$EndComp
Wire Wire Line
	4925 6325 4650 6325
Wire Wire Line
	4650 6875 4925 6875
Wire Wire Line
	4925 6875 4925 6425
Wire Wire Line
	4650 6325 4650 6775
Wire Wire Line
	3950 6050 4625 6050
Wire Wire Line
	4625 6050 4625 6225
Wire Wire Line
	4625 6225 4925 6225
$Comp
L GND #PWR16
U 1 1
P 4750 6150
F 0 "#PWR16" H 4750 6150 30  0001 C CNN
F 1 "GND" H 4750 6080 30  0001 C CNN
F 2 "" H 4750 6150 60  0001 C CNN
F 3 "" H 4750 6150 60  0001 C CNN
	1    4750 6150
	1    0    0    -1  
$EndComp
Wire Wire Line
	4925 6125 4750 6125
Wire Wire Line
	4750 6125 4750 6150
$EndSCHEMATC
